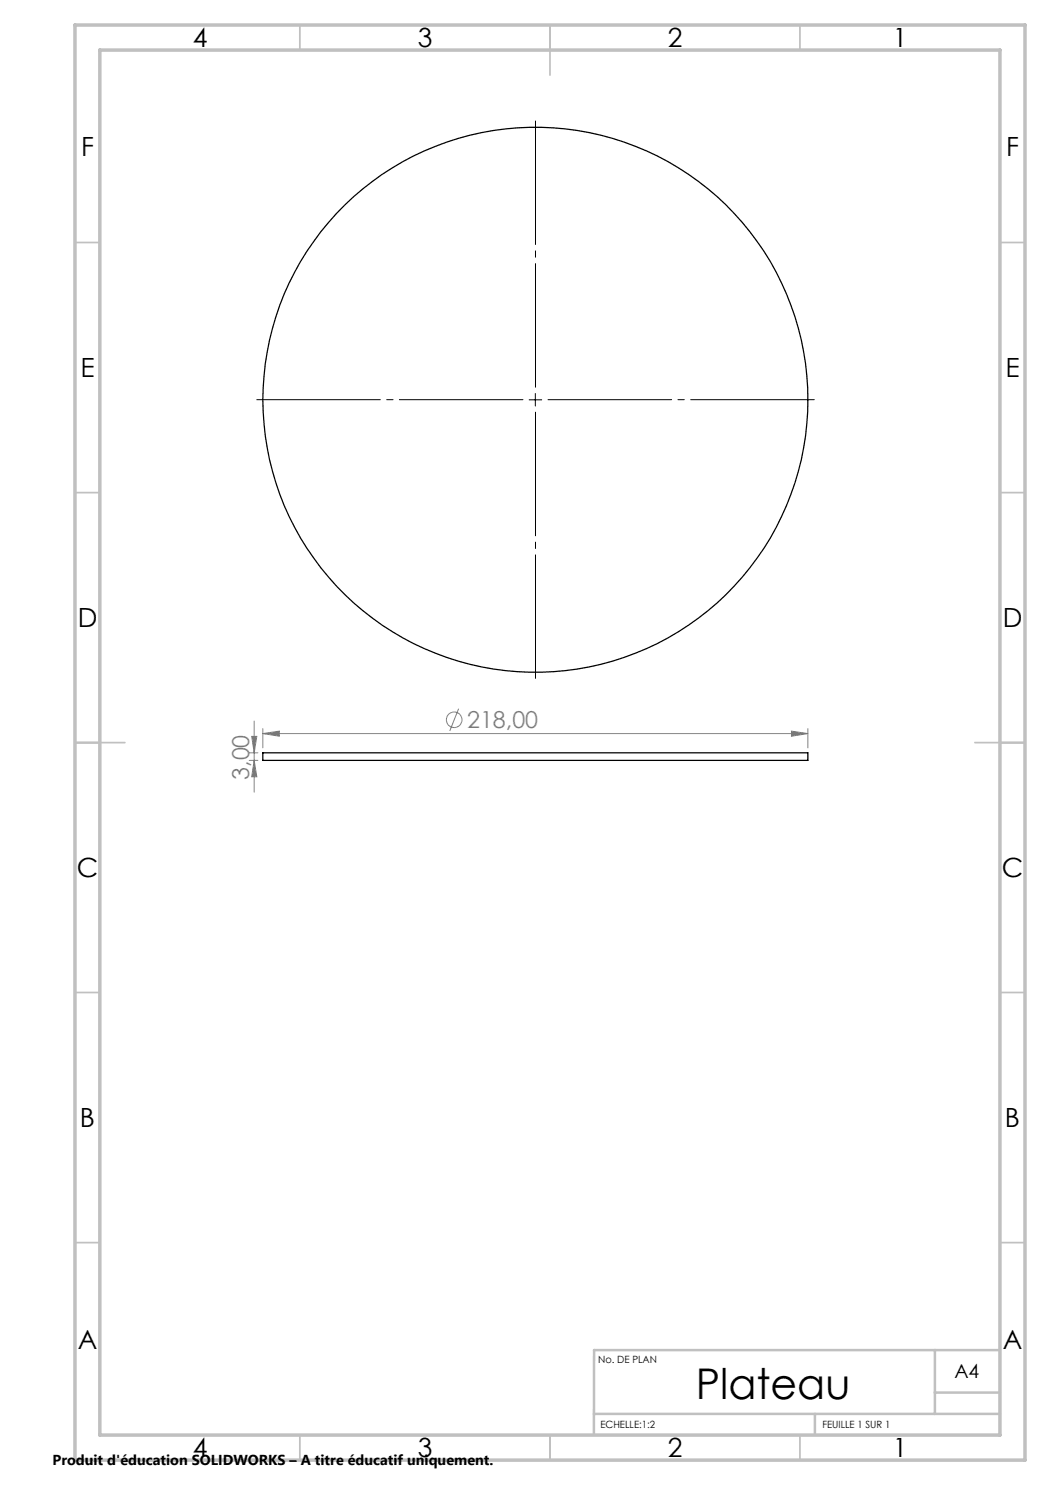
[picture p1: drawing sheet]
<svg xmlns="http://www.w3.org/2000/svg" width="210mm" height="297mm" viewBox="0 0 210 297" stroke-linecap="round" stroke-linejoin="round" font-family="sans-serif">
<g fill="none" stroke="#000" stroke-width=".25">
<path d="M52.6 150.6h109v1.5h-109z"/>
<circle cx="107.1" cy="79.9" r="54.5"/>
</g>
<g fill="none" stroke="#808080" stroke-width=".2">
<path d="M49.8 150.6h1.8M49.8 152.1h1.8M50.3 147.3h1.1l-.6 3.3zM50.8 144.2v14.2M50.8 152.1l.6 3.3h-1.1zM52.6 146.7l3.3-.5v1zM52.6 145.7v3.9M52.6 146.7h109M91.7 141.7l-1.7 4.5M158.3 146.2l3.3 .5-3.3 .5zM161.6 145.7v3.9"/>
<circle cx="90.8" cy="144" r="1.55"/>
</g>
<path d="M104.6 79.9h-53.3M107.1 77.4v-53.2M109.6 79.9h53.2M107.1 82.4v53.3" fill="none" stroke="#000" stroke-width=".2" stroke-dasharray="30.5 1.3 1.3 1.3" stroke-dashoffset="5.8"/>
<path d="M105.8 80h2.5M107.1 78.7v2.5" fill="none" stroke="#000" stroke-width=".2"/>
<g fill="none" stroke="#c0c0c0" stroke-width=".35">
<path d="M60 5v5M110 5v10M160 5v5M15 48.5h5M200 48.5h5M15 98.5h5M200 98.5h5M15 148.5h10M195 148.5h10M15 198.5h5M200 198.5h5M15 248.5h5"/>
<path d="M200 248.5h5M60 287v5M110 287v5M160 287v5"/>
</g>
<path d="M187 270v12.8M187 278.5h13M200 270h-81.2v17M118.8 282.8h81.2M163 282.8v4.2" fill="none" stroke="#c0c0c0" stroke-width=".5"/>
<path d="M15 5h190v287h-190zM20 10h180v277h-180z" fill="none" stroke="#c0c0c0" stroke-width=".7"/>
<g fill="#808080">
<path d="M158.3 146.2l3.3 .5-3.3 .5zM52.6 146.7l3.3-.5v1z"/>
<path d="M50.3 147.3h1.1l-.6 3.3zM50.8 152.1l.6 3.3h-1.1z"/>
</g>
<text font-size="8.5" x="139.2" y="279.7">Plateau</text>
<g font-size="5.3">
<text x="38.5" y="9.5">4</text>
<text x="83.5" y="9.5">3</text>
<text x="133.6" y="9.5">2</text>
<text x="178.6" y="9.5">1</text>
<text x="16.2" y="31.2">F</text>
<text x="201.2" y="31.2">F</text>
<text x="16.1" y="75.5">E</text>
<text x="201.1" y="75.5">E</text>
<text x="15.5" y="125.5">D</text>
<text x="200.5" y="125.5">D</text>
<text x="15.4" y="175.5">C</text>
<text x="200.4" y="175.5">C</text>
<text x="16" y="225.5">B</text>
<text x="201" y="225.5">B</text>
<text x="15.5" y="269.7">A</text>
<text x="200.5" y="269.7">A</text>
<text x="38.5" y="291.5">4</text>
<text x="83.5" y="291.5">3</text>
<text x="133.6" y="291.5">2</text>
<text x="178.6" y="291.5">1</text>
</g>
<g font-size="4.7" fill="#808080">
<text x="93.4" y="145.6">218,00</text>
<text x="49.8" y="156" transform="rotate(-90 49.8 156)">3,00</text>
</g>
<text font-size="3.9" x="190.9" y="275.5">A4</text>
<text font-size="2.9" x="10.5" y="292.9">Produit d'éducation SOLIDWORKS – A titre éducatif uniquement.</text>
<g font-size="2">
<text x="119.6" y="272.5">No. DE PLAN</text>
<text x="120.1" y="285.6">ECHELLE:1:2</text>
<text x="164.5" y="285.6">FEUILLE 1 SUR 1</text>
</g>
</svg>
